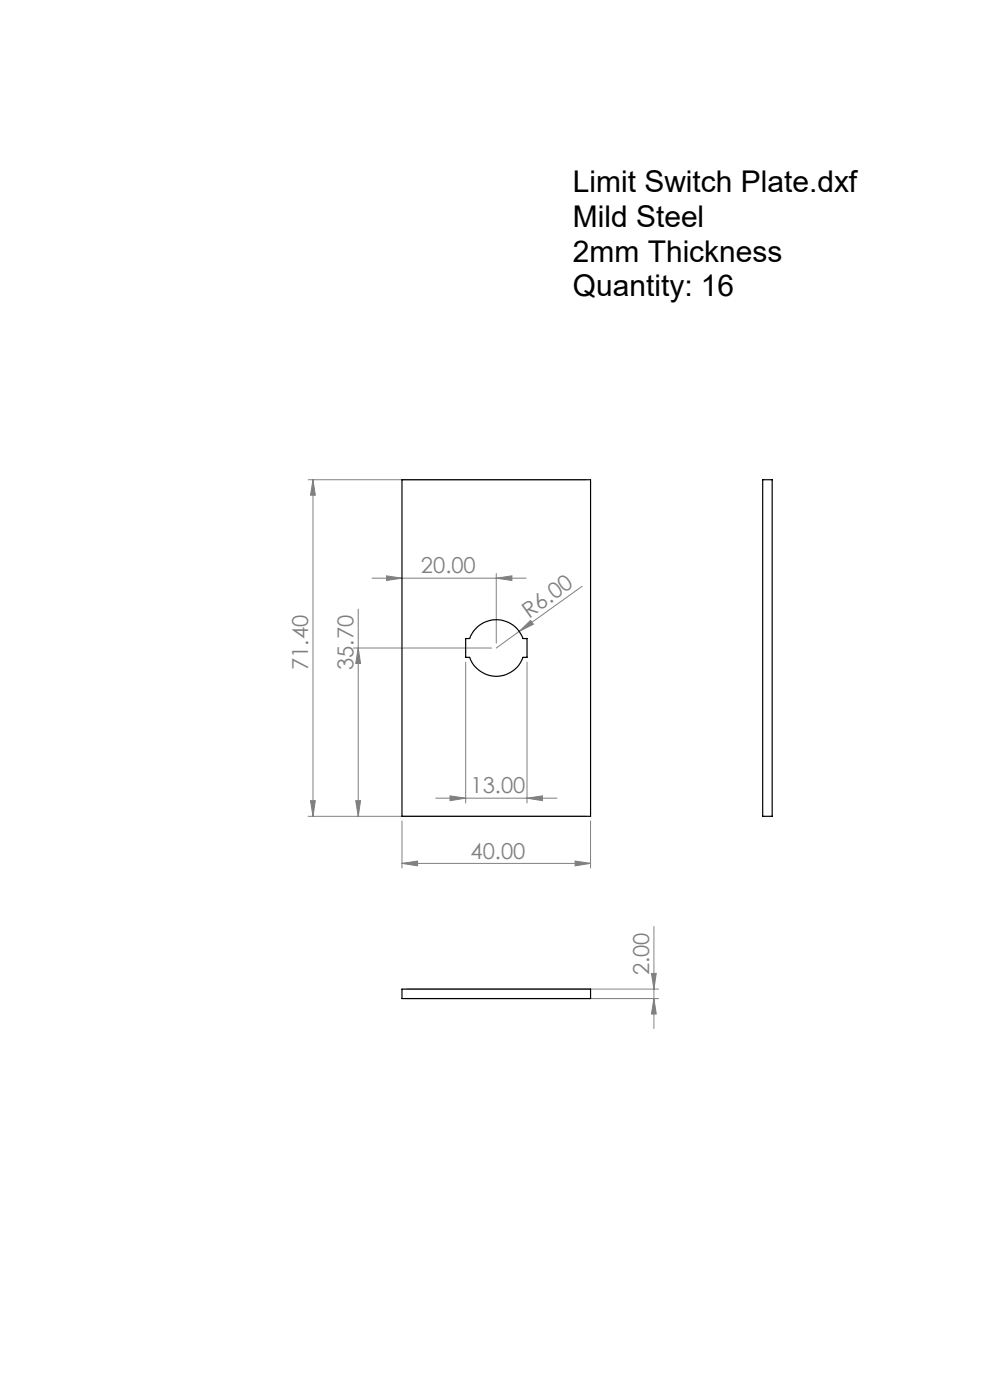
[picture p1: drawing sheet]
<svg xmlns="http://www.w3.org/2000/svg" width="210mm" height="297mm" viewBox="0 0 210 297" stroke-linecap="round" stroke-linejoin="round" font-family="sans-serif">
<g fill="none" stroke="#808080" stroke-width=".21">
<path d="M65.4 101.8h58.9M66.4 101.8l.5 3.3h-1zM66.4 101.8v71.4M75 137.5h29.3M76 137.5l.5 3.3h-1zM76 129.2v44M78.9 122.7h32.7M82 122.2l3.3 .5-3.3 .5zM105.3 122.7l3.3-.5v1zM105.3 121.7v14.8M110.1 133.9l2.4-2.3 .6 .8zM110.1 133.9l-4.8 3.6"/>
<path d="M123.5 124.4l-13.4 9.5M98.8 140.5v29.9M111.8 140.5v29.9M65.4 173.2h58.9M65.9 169.9h1l-.5 3.3zM75.5 169.9h1l-.5 3.3zM85.3 174.2v9.9M92.4 169.3h25.7M95.5 168.8l3.3 .5-3.3 .6zM111.8 169.3l3.3-.5v1.1zM125.3 174.2v9.9M85.3 183.2l3.3-.5v1z"/>
<path d="M85.3 183.2h40M122 182.7l3.3 .5-3.3 .5zM138.7 196.6v21.6M86.3 211.8h53.4M86.3 209.8h53.4M138.2 206.5h1l-.5 3.3zM138.7 211.8l.5 3.3h-1z"/>
</g>
<g fill="#808080">
<path d="M110.1 133.9l2.4-2.3 .6 .8z"/>
<path d="M95.5 168.8l3.3 .5-3.3 .6zM111.8 169.3l3.3-.5v1.1z"/>
<path d="M122 182.7l3.3 .5-3.3 .5zM85.3 183.2l3.3-.5v1zM105.3 122.7l3.3-.5v1zM82 122.2l3.3 .5-3.3 .5z"/>
<path d="M138.7 211.8l.5 3.3h-1zM138.2 206.5h1l-.5 3.3z"/>
<path d="M76 137.5l.5 3.3h-1zM75.5 169.9h1l-.5 3.3zM66.4 101.8l.5 3.3h-1zM65.9 169.9h1l-.5 3.3z"/>
</g>
<path d="M85.3 101.8h40v71.4h-40zM161.8 101.8h2v71.4h-2zM98.8 135.5h.8a6 6 0 0 1 5.7-4 6 6 0 0 1 5.6 4h.9v3.9h-.9a6 6 0 0 1-5.6 4.1 6 6 0 0 1-5.7-4.1h-.8zM85.3 209.8h40v2h-40z" fill="none" stroke="#000" stroke-width=".25"/>
<g font-size="6.3">
<text x="121.5" y="40.8">Limit Switch Plate.dxf</text>
<text x="121.5" y="48.2">Mild Steel</text>
<text x="121.5" y="55.5">2mm Thickness</text>
<text x="121.5" y="62.9">Quantity: 16</text>
</g>
<g font-size="4.7" fill="#808080">
<text x="89.3" y="121.6">20.00</text>
<text x="112.2" y="131.3" transform="rotate(-36 112.2 131.3)">R6.00</text>
<text x="65.4" y="142.1" transform="rotate(-90 65.4 142.1)">71.40</text>
<text x="75" y="142.1" transform="rotate(-90 75 142.1)">35.70</text>
<text x="99.8" y="168.3">13.00</text>
<text x="99.8" y="182.1">40.00</text>
<text x="137.7" y="206.9" transform="rotate(-90 137.7 206.9)">2.00</text>
</g>
</svg>
